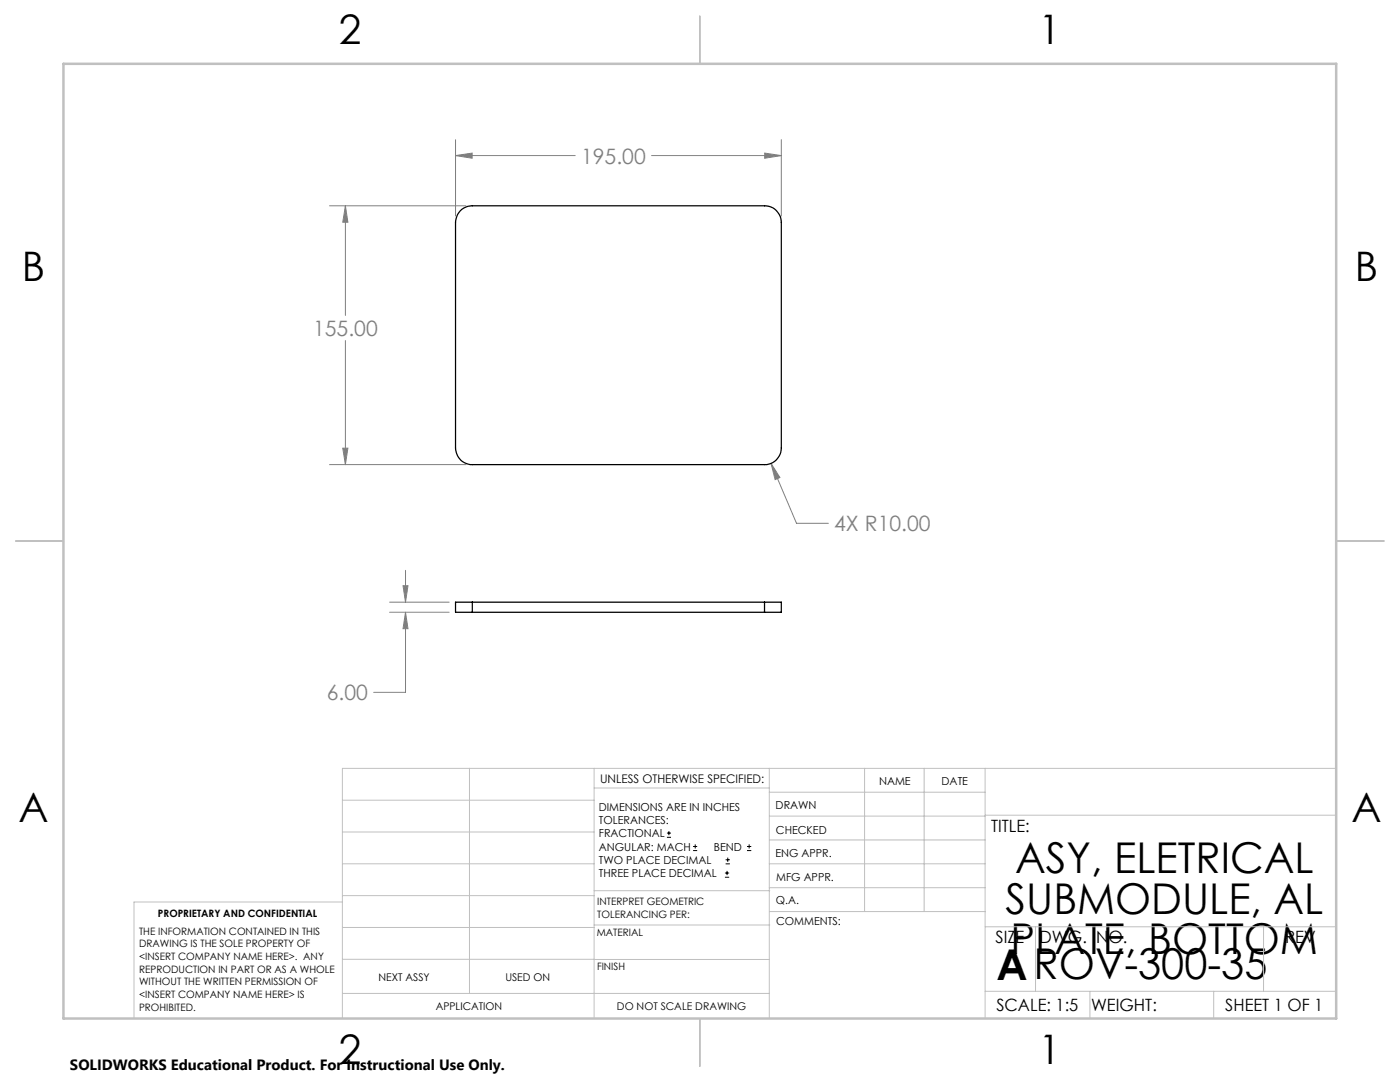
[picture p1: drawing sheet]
<svg xmlns="http://www.w3.org/2000/svg" width="279mm" height="216mm" viewBox="0 0 279 216" stroke-linecap="round" stroke-linejoin="round" font-family="sans-serif">
<g fill="none" stroke="#000" stroke-width=".2">
<path d="M133.1 167.1h.8M133.1 166.2h.8M133.5 165.8v.9M138.3 169.7h.8M138.3 168.9h.8M138.7 168.5v.8M144.7 175h.8M144.7 174.2h.8M144.8 172.4h.9M144.8 171.6h.9M145.1 173.8v.8M145.2 171.1v.9"/>
<path d="M149.1 169.7h.8M149.1 168.9h.8M149.5 168.5v.8"/>
</g>
<g fill="none" stroke="#808080" stroke-width=".2">
<path d="M90.9 31l3.3-.4v1zM90.9 27.9v15.2M90.9 31h23.9M130 31h25.9M152.6 30.6l3.3 .4-3.3 .6zM155.9 27.9v15.2M65.8 41.1h27.2M68.9 41.1l.5 3.2h-1zM68.9 41.1v21.8M68.9 67.9v24.8M65.8 92.7h27.2M68.4 89.4h1l-.5 3.3z"/>
<path d="M153.9 92.5l1.7 2.8-.9 .4zM153.9 92.5l5.1 11.9h6.3M80.4 116.9h1l-.5 3.3zM80.9 113.8v6.4M77.8 122.2h11.8M77.8 120.2h11.8M80.9 122.2l.5 3.2h-1zM80.9 122.2v15.9h-6.3"/>
</g>
<g fill="none" stroke="#c0c0c0" stroke-width=".2">
<path d="M68.3 159.7h50.3M93.7 153.3v44.9M118.6 153.3v49.9M118.6 157.2h34.9M153.5 153.3v49.9M153.5 158.1h43.1M172.5 153.3v28.6M184.4 153.3v28.6M196.6 153.3v49.9M266.7 153.3h-198.4v49.9M68.3 178.7h50.3M68.3 172.4h50.3"/>
<path d="M68.3 166h50.3M68.3 180h-41.6v23.2M118.6 177.7h35M153.5 167.6h43.1M153.5 162.8h43.1M153.5 172.4h43.1M153.5 177.1h43.1M196.6 162.7h70.1M68.3 198.2h85.2M68.3 191.4l85.2 .1M68.3 185.1h50.3M118.6 184.6h35"/>
<path d="M153.6 181.9h43M196.6 197.8h70.1M196.6 184.9h70.1M206.7 184.9v12.9M217.5 197.8v5.4M242.2 197.8v5.4M252.2 184.9v12.9"/>
</g>
<path d="M139.7 3.2v9.5M3.1 107.9h9.6M266.7 107.9h9.5M139.7 203.2v9.6" fill="none" stroke="#c0c0c0" stroke-width=".25"/>
<path d="M12.7 12.7h254v190.5h-254z" fill="none" stroke="#c0c0c0" stroke-width=".5"/>
<path d="M80.9 122.2l.5 3.2h-1zM80.4 116.9h1l-.5 3.3zM68.9 41.1l.5 3.2h-1zM68.4 89.4h1l-.5 3.3zM90.9 31l3.3-.4v1zM152.6 30.6l3.3 .4-3.3 .6zM153.9 92.5l.8 3.2 .9-.4z" fill="#808080"/>
<path d="M91.9 42l1.1-.7 1.3-.2h58.3a3.3 3.3 0 0 1 3.3 3.3v45a3.3 3.3 0 0 1-3.3 3.3h-58.3a3.3 3.3 0 0 1-3.4-3.3v-45l.3-1.3zM94.3 120.2h-3.4v2h3.4M94.3 120.2v2M94.3 120.2h58.3M94.3 122.2h58.3M152.6 120.2h3.3v2h-3.3M152.6 120.2v2" fill="none" stroke="#000" stroke-width=".25"/>
<g font-size="8.5">
<text x="202.6" y="174.2">ASY, ELETRICAL</text>
<text x="200.7" y="182.3">SUBMODULE, AL</text>
<text x="201.7" y="190.4">PLATE, BOTTOM</text>
<text x="198.9" y="195.5">AROV-300-35</text>
</g>
<g font-size="8.1">
<text x="67.6" y="8.9">2</text>
<text x="207.3" y="8.9">1</text>
<text x="4.4" y="56.2">B</text>
<text x="270.4" y="56.2">B</text>
<text x="3.7" y="164.1">A</text>
<text x="269.7" y="164.1">A</text>
<text x="67.6" y="212.4">2</text>
<text x="207.3" y="212.4">1</text>
</g>
<g font-size="4.2" fill="#808080">
<text x="116" y="32.6">195.00</text>
<text x="62.5" y="67">155.00</text>
<text x="166.5" y="106">4X R10.00</text>
<text x="65.2" y="139.7">6.00</text>
</g>
<g font-size="3.4">
<text x="197.8" y="166">TITLE:</text>
<text x="198.7" y="188.1">SIZE</text>
<text x="207.5" y="188.1">DWG. NO.</text>
<text x="256.5" y="188.2">REV</text>
<text x="198.8" y="201.7">SCALE: 1:5</text>
<text x="217.7" y="201.8">WEIGHT:</text>
<text x="244.5" y="201.7">SHEET 1 OF 1</text>
</g>
<text font-size="3" x="14" y="213.5">SOLIDWORKS Educational Product. For Instructional Use Only.</text>
<text font-size="2.4" x="119.8" y="156.2">UNLESS OTHERWISE SPECIFIED:</text>
<g font-size="2.2">
<text x="119.5" y="161.8">DIMENSIONS ARE IN INCHES</text>
<text x="154.8" y="161.4">DRAWN</text>
<text x="175.4" y="156.6">NAME</text>
<text x="187.9" y="156.7">DATE</text>
<text x="119.5" y="164.4">TOLERANCES:</text>
<text x="119.5" y="167.1">FRACTIONAL</text>
<text x="154.9" y="166.3">CHECKED</text>
<text x="119.5" y="169.7">ANGULAR: MACH</text>
<text x="119.5" y="172.4">TWO PLACE DECIMAL</text>
<text x="142.5" y="169.7">BEND</text>
<text x="154.8" y="171">ENG APPR.</text>
<text x="119.5" y="175">THREE PLACE DECIMAL</text>
<text x="154.9" y="175.7">MFG APPR.</text>
<text x="154.9" y="180.4">Q.A.</text>
<text x="154.9" y="184.6">COMMENTS:</text>
</g>
<g font-size="2.1">
<text x="75.5" y="195.7">NEXT ASSY</text>
<text x="100.9" y="195.7">USED ON</text>
<text x="86.9" y="201.5">APPLICATION</text>
<text x="123.1" y="201.6">DO NOT SCALE DRAWING</text>
</g>
<g font-size="2">
<text x="31.5" y="182.9">PROPRIETARY AND CONFIDENTIAL</text>
<text x="119.2" y="180.6">INTERPRET GEOMETRIC</text>
<text x="119.2" y="183.1">TOLERANCING PER:</text>
<text x="27.8" y="186.5">THE INFORMATION CONTAINED IN THIS</text>
<text x="27.8" y="189">DRAWING IS THE SOLE PROPERTY OF</text>
<text x="27.8" y="191.6">&lt;INSERT COMPANY NAME HERE&gt;. ANY</text>
<text x="119.1" y="186.7">MATERIAL</text>
<text x="27.8" y="194.1">REPRODUCTION IN PART OR AS A WHOLE</text>
<text x="27.8" y="196.6">WITHOUT THE WRITTEN PERMISSION OF</text>
<text x="119.1" y="193.5">FINISH</text>
<text x="27.8" y="199.1">&lt;INSERT COMPANY NAME HERE&gt; IS</text>
<text x="27.8" y="201.7">PROHIBITED.</text>
</g>
</svg>
